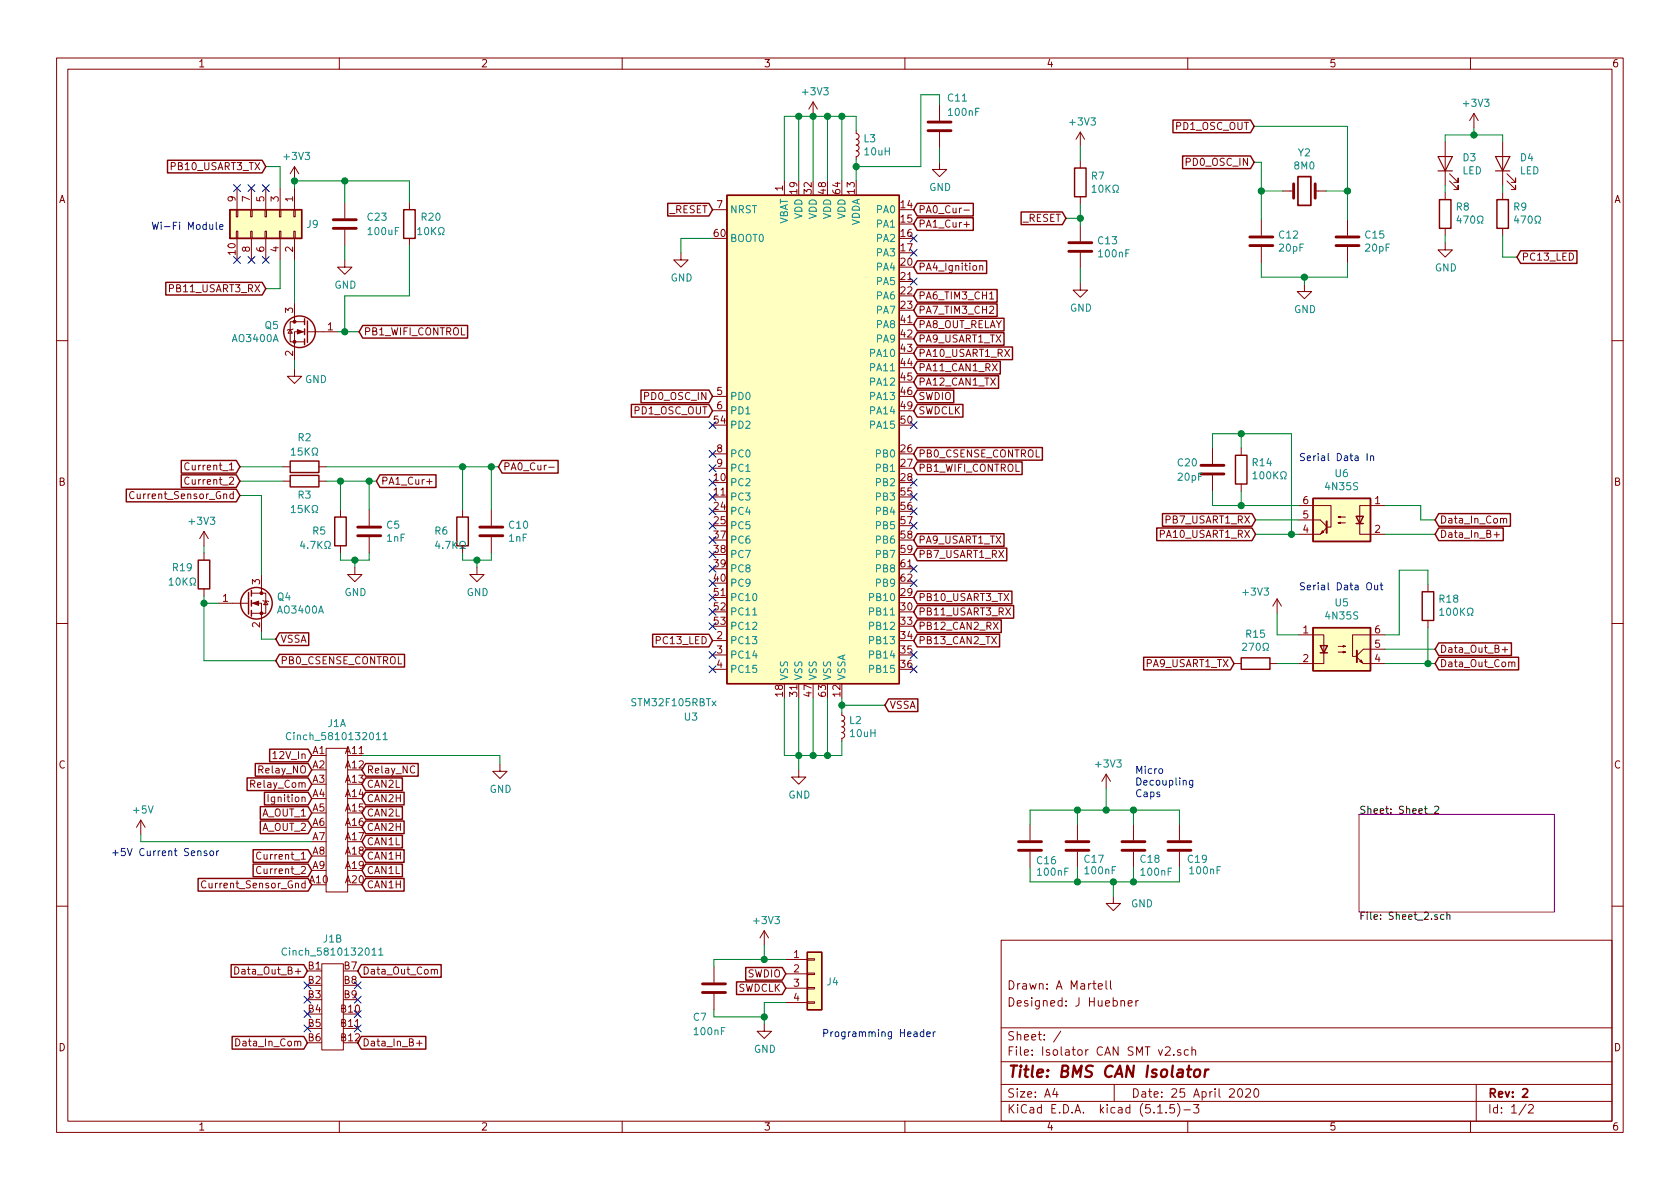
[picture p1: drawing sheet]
EESchema Schematic File Version 4
EELAYER 30 0
EELAYER END
$Descr A4 11693 8268
encoding utf-8
Sheet 1 2
Title "BMS CAN Isolator"
Date "25 April 2020"
Rev "2"
Comp ""
Comment1 "Designed: J Huebner"
Comment2 "Drawn: A Martell"
Comment3 ""
Comment4 ""
$EndDescr
$Comp
L Device:C C16
U 1 1
P 7170 5880
F 0 "C16" H 7210 5780 50  0000 L CNN
F 1 "100nF" H 7210 5700 50  0000 L CNN
F 2 "Capacitor_SMD:C_0603_1608Metric" H 7208 5730 50  0001 C CNN
F 3 "~" H 7170 5880 50  0001 C CNN
F 4 "C14663" H 7170 5880 50  0001 C CNN "JLPCB Component"
	1    7170 5880
	1    0    0    -1  
$EndComp
$Comp
L Device:C C17
U 1 1
P 7500 5880
F 0 "C17" H 7540 5790 50  0000 L CNN
F 1 "100nF" H 7540 5710 50  0000 L CNN
F 2 "Capacitor_SMD:C_0603_1608Metric" H 7538 5730 50  0001 C CNN
F 3 "~" H 7500 5880 50  0001 C CNN
F 4 "C14663" H 7500 5880 50  0001 C CNN "JLPCB Component"
	1    7500 5880
	1    0    0    -1  
$EndComp
$Comp
L Device:C C18
U 1 1
P 7890 5880
F 0 "C18" H 7930 5790 50  0000 L CNN
F 1 "100nF" H 7930 5700 50  0000 L CNN
F 2 "Capacitor_SMD:C_0603_1608Metric" H 7928 5730 50  0001 C CNN
F 3 "~" H 7890 5880 50  0001 C CNN
F 4 "C14663" H 7890 5880 50  0001 C CNN "JLPCB Component"
	1    7890 5880
	1    0    0    -1  
$EndComp
$Comp
L Device:C C19
U 1 1
P 8210 5880
F 0 "C19" H 8260 5790 50  0000 L CNN
F 1 "100nF" H 8270 5710 50  0000 L CNN
F 2 "Capacitor_SMD:C_0603_1608Metric" H 8248 5730 50  0001 C CNN
F 3 "~" H 8210 5880 50  0001 C CNN
F 4 "C14663" H 8210 5880 50  0001 C CNN "JLPCB Component"
	1    8210 5880
	1    0    0    -1  
$EndComp
$Comp
L Device:C C12
U 1 1
P 8780 1670
F 0 "C12" H 8895 1716 50  0000 L CNN
F 1 "20pF" H 8895 1625 50  0000 L CNN
F 2 "Capacitor_SMD:C_0603_1608Metric" H 8818 1520 50  0001 C CNN
F 3 "~" H 8780 1670 50  0001 C CNN
F 4 "C1648" H 8780 1670 50  0001 C CNN "JLPCB Component"
	1    8780 1670
	1    0    0    -1  
$EndComp
$Comp
L Device:C C15
U 1 1
P 9380 1670
F 0 "C15" H 9495 1716 50  0000 L CNN
F 1 "20pF" H 9495 1625 50  0000 L CNN
F 2 "Capacitor_SMD:C_0603_1608Metric" H 9418 1520 50  0001 C CNN
F 3 "~" H 9380 1670 50  0001 C CNN
F 4 "C1648" H 9380 1670 50  0001 C CNN "JLPCB Component"
	1    9380 1670
	1    0    0    -1  
$EndComp
$Comp
L Device:Crystal Y2
U 1 1
P 9080 1320
F 0 "Y2" H 9080 1588 50  0000 C CNN
F 1 "8M0" H 9080 1497 50  0000 C CNN
F 2 "Crystal:Crystal_SMD_5032-2Pin_5.0x3.2mm" H 9080 1320 50  0001 C CNN
F 3 "~" H 9080 1320 50  0001 C CNN
F 4 "C115962" H 9080 1320 50  0001 C CNN "JLPCB Component"
	1    9080 1320
	1    0    0    -1  
$EndComp
$Comp
L power:+3V3 #PWR0101
U 1 1
P 5660 800
F 0 "#PWR0101" H 5660 650 50  0001 C CNN
F 1 "+3V3" H 5675 973 50  0000 C CNN
F 2 "" H 5660 800 50  0001 C CNN
F 3 "" H 5660 800 50  0001 C CNN
	1    5660 800 
	1    0    0    -1  
$EndComp
$Comp
L power:GND #PWR0102
U 1 1
P 5560 5350
F 0 "#PWR0102" H 5560 5100 50  0001 C CNN
F 1 "GND" H 5565 5177 50  0000 C CNN
F 2 "" H 5560 5350 50  0001 C CNN
F 3 "" H 5560 5350 50  0001 C CNN
	1    5560 5350
	1    0    0    -1  
$EndComp
Wire Wire Line
	5560 4850 5560 5250
Wire Wire Line
	5660 4850 5660 5250
Wire Wire Line
	5760 4850 5760 5250
Wire Wire Line
	7170 6030 7170 6130
Wire Wire Line
	7170 6130 7500 6130
Wire Wire Line
	8210 6130 8210 6030
Wire Wire Line
	7890 6030 7890 6130
Connection ~ 7890 6130
Wire Wire Line
	7890 6130 8210 6130
Wire Wire Line
	7500 6030 7500 6130
Connection ~ 7500 6130
Wire Wire Line
	7500 6130 7750 6130
$Comp
L power:GND #PWR0103
U 1 1
P 7750 6230
F 0 "#PWR0103" H 7750 5980 50  0001 C CNN
F 1 "GND" H 7950 6180 50  0000 C CNN
F 2 "" H 7750 6230 50  0001 C CNN
F 3 "" H 7750 6230 50  0001 C CNN
	1    7750 6230
	1    0    0    -1  
$EndComp
Wire Wire Line
	7750 6230 7750 6130
Connection ~ 7750 6130
Wire Wire Line
	7750 6130 7890 6130
Wire Wire Line
	5860 1250 5860 800 
Wire Wire Line
	5760 1250 5760 800 
Wire Wire Line
	5760 800  5860 800 
Wire Wire Line
	5660 1250 5660 800 
Wire Wire Line
	5660 800  5760 800 
Connection ~ 5760 800 
Text GLabel 4960 2850 0    50   Input ~ 0
PD1_OSC_OUT
Text GLabel 4960 2750 0    50   Input ~ 0
PD0_OSC_IN
$Comp
L power:GND #PWR0106
U 1 1
P 9080 1970
F 0 "#PWR0106" H 9080 1720 50  0001 C CNN
F 1 "GND" H 9085 1797 50  0000 C CNN
F 2 "" H 9080 1970 50  0001 C CNN
F 3 "" H 9080 1970 50  0001 C CNN
	1    9080 1970
	1    0    0    -1  
$EndComp
Text GLabel 8730 1120 0    50   Input ~ 0
PD0_OSC_IN
Text GLabel 8730 870  0    50   Input ~ 0
PD1_OSC_OUT
Wire Wire Line
	8780 1520 8780 1320
Wire Wire Line
	8780 1120 8730 1120
Wire Wire Line
	8930 1320 8780 1320
Connection ~ 8780 1320
Wire Wire Line
	8780 1320 8780 1120
Wire Wire Line
	8730 870  9380 870 
Wire Wire Line
	9380 870  9380 1320
Wire Wire Line
	9380 1320 9230 1320
Connection ~ 9380 1320
Wire Wire Line
	9380 1320 9380 1520
Wire Wire Line
	8780 1820 8780 1920
Wire Wire Line
	8780 1920 9080 1920
Wire Wire Line
	9380 1920 9380 1820
Wire Wire Line
	9080 1970 9080 1920
Connection ~ 9080 1920
Wire Wire Line
	9080 1920 9380 1920
$Comp
L Device:C C13
U 1 1
P 7520 1710
F 0 "C13" H 7635 1756 50  0000 L CNN
F 1 "100nF" H 7635 1665 50  0000 L CNN
F 2 "Capacitor_SMD:C_0603_1608Metric" H 7558 1560 50  0001 C CNN
F 3 "~" H 7520 1710 50  0001 C CNN
F 4 "C14663" H 7520 1710 50  0001 C CNN "JLPCB Component"
	1    7520 1710
	1    0    0    -1  
$EndComp
Text GLabel 4960 1450 0    50   Input ~ 0
_RESET
$Comp
L Device:R R7
U 1 1
P 7520 1260
F 0 "R7" H 7590 1306 50  0000 L CNN
F 1 "10KΩ" H 7590 1215 50  0000 L CNN
F 2 "Resistor_SMD:R_0603_1608Metric" V 7450 1260 50  0001 C CNN
F 3 "~" H 7520 1260 50  0001 C CNN
F 4 "C25804" H 7520 1260 50  0001 C CNN "JLPCB Component"
	1    7520 1260
	1    0    0    -1  
$EndComp
$Comp
L power:+3V3 #PWR0107
U 1 1
P 7520 1010
F 0 "#PWR0107" H 7520 860 50  0001 C CNN
F 1 "+3V3" H 7535 1183 50  0000 C CNN
F 2 "" H 7520 1010 50  0001 C CNN
F 3 "" H 7520 1010 50  0001 C CNN
	1    7520 1010
	1    0    0    -1  
$EndComp
$Comp
L power:GND #PWR0108
U 1 1
P 7520 1960
F 0 "#PWR0108" H 7520 1710 50  0001 C CNN
F 1 "GND" H 7525 1787 50  0000 C CNN
F 2 "" H 7520 1960 50  0001 C CNN
F 3 "" H 7520 1960 50  0001 C CNN
	1    7520 1960
	1    0    0    -1  
$EndComp
Wire Wire Line
	7520 1010 7520 1110
Wire Wire Line
	7520 1410 7520 1510
Wire Wire Line
	7520 1860 7520 1960
Text GLabel 7420 1510 0    50   Input ~ 0
_RESET
Wire Wire Line
	7420 1510 7520 1510
Connection ~ 7520 1510
Wire Wire Line
	7520 1510 7520 1560
$Comp
L Connector_Generic:Conn_01x04 J4
U 1 1
P 5670 6770
F 0 "J4" H 5750 6716 50  0000 L CNN
F 1 "Conn_01x04" H 5750 6671 50  0001 L CNN
F 2 "Connector_PinHeader_2.54mm:PinHeader_1x04_P2.54mm_Vertical" H 5670 6770 50  0001 C CNN
F 3 "~" H 5670 6770 50  0001 C CNN
	1    5670 6770
	1    0    0    -1  
$EndComp
$Comp
L power:+3V3 #PWR0111
U 1 1
P 5320 6570
F 0 "#PWR0111" H 5320 6420 50  0001 C CNN
F 1 "+3V3" H 5335 6743 50  0000 C CNN
F 2 "" H 5320 6570 50  0001 C CNN
F 3 "" H 5320 6570 50  0001 C CNN
	1    5320 6570
	1    0    0    -1  
$EndComp
$Comp
L power:GND #PWR0112
U 1 1
P 5320 7120
F 0 "#PWR0112" H 5320 6870 50  0001 C CNN
F 1 "GND" H 5325 6947 50  0000 C CNN
F 2 "" H 5320 7120 50  0001 C CNN
F 3 "" H 5320 7120 50  0001 C CNN
	1    5320 7120
	1    0    0    -1  
$EndComp
Wire Wire Line
	5470 6670 5320 6670
Wire Wire Line
	5320 6670 5320 6570
Wire Wire Line
	5470 6970 5320 6970
Wire Wire Line
	5320 6970 5320 7070
Text GLabel 5470 6770 0    50   Input ~ 0
SWDIO
Text GLabel 6360 2850 2    50   Input ~ 0
SWDCLK
Text GLabel 6360 2750 2    50   Input ~ 0
SWDIO
Text GLabel 5470 6870 0    50   Input ~ 0
SWDCLK
$Comp
L Device:LED D3
U 1 1
P 10060 1130
F 0 "D3" V 10099 1013 50  0000 R CNN
F 1 "LED" V 10008 1013 50  0000 R CNN
F 2 "LED_SMD:LED_0805_2012Metric" H 10060 1130 50  0001 C CNN
F 3 "~" H 10060 1130 50  0001 C CNN
F 4 "C84256" H 10060 1130 50  0001 C CNN "JLPCB Component"
	1    10060 1130
	0    -1   -1   0   
$EndComp
$Comp
L Device:LED D4
U 1 1
P 10460 1130
F 0 "D4" V 10499 1013 50  0000 R CNN
F 1 "LED" V 10408 1013 50  0000 R CNN
F 2 "LED_SMD:LED_0805_2012Metric" H 10460 1130 50  0001 C CNN
F 3 "~" H 10460 1130 50  0001 C CNN
F 4 "C84256" H 10460 1130 50  0001 C CNN "JLPCB Component"
	1    10460 1130
	0    -1   -1   0   
$EndComp
$Comp
L power:GND #PWR0113
U 1 1
P 10060 1680
F 0 "#PWR0113" H 10060 1430 50  0001 C CNN
F 1 "GND" H 10065 1507 50  0000 C CNN
F 2 "" H 10060 1680 50  0001 C CNN
F 3 "" H 10060 1680 50  0001 C CNN
	1    10060 1680
	1    0    0    -1  
$EndComp
$Comp
L power:+3V3 #PWR0114
U 1 1
P 10260 880
F 0 "#PWR0114" H 10260 730 50  0001 C CNN
F 1 "+3V3" H 10275 1053 50  0000 C CNN
F 2 "" H 10260 880 50  0001 C CNN
F 3 "" H 10260 880 50  0001 C CNN
	1    10260 880 
	1    0    0    -1  
$EndComp
Wire Wire Line
	10060 980  10060 930 
Wire Wire Line
	10060 930  10260 930 
Wire Wire Line
	10260 930  10260 880 
Wire Wire Line
	10460 980  10460 930 
Wire Wire Line
	10460 930  10260 930 
Connection ~ 10260 930 
Text GLabel 4960 4450 0    50   Input ~ 0
PC13_LED
Text GLabel 10560 1780 2    50   Input ~ 0
PC13_LED
$Comp
L Device:R R8
U 1 1
P 10060 1480
F 0 "R8" H 9990 1434 50  0000 R CNN
F 1 "470Ω" H 9990 1525 50  0000 R CNN
F 2 "Resistor_SMD:R_0603_1608Metric" V 9990 1480 50  0001 C CNN
F 3 "~" H 10060 1480 50  0001 C CNN
F 4 "C23179" H 10060 1480 50  0001 C CNN "JLPCB Component"
	1    10060 1480
	-1   0    0    1   
$EndComp
Wire Wire Line
	10060 1280 10060 1330
Wire Wire Line
	10060 1630 10060 1680
$Comp
L Device:R R9
U 1 1
P 10460 1480
F 0 "R9" H 10390 1434 50  0000 R CNN
F 1 "470Ω" H 10390 1525 50  0000 R CNN
F 2 "Resistor_SMD:R_0603_1608Metric" V 10390 1480 50  0001 C CNN
F 3 "~" H 10460 1480 50  0001 C CNN
F 4 "C23179" H 10460 1480 50  0001 C CNN "JLPCB Component"
	1    10460 1480
	-1   0    0    1   
$EndComp
Wire Wire Line
	10460 1630 10460 1780
Wire Wire Line
	10460 1780 10560 1780
Wire Wire Line
	10460 1330 10460 1280
Text GLabel 6360 1850 2    50   Input ~ 0
PA4_Ignition
Text GLabel 6360 1450 2    50   Input ~ 0
PA0_Cur-
Text GLabel 6360 1550 2    50   Input ~ 0
PA1_Cur+
Text GLabel 6360 2050 2    50   Input ~ 0
PA6_TIM3_CH1
Text GLabel 6360 2150 2    50   Input ~ 0
PA7_TIM3_CH2
Text GLabel 6360 4150 2    50   Input ~ 0
PB10_USART3_TX
Text GLabel 6360 4250 2    50   Input ~ 0
PB11_USART3_RX
Text GLabel 6360 3850 2    50   Input ~ 0
PB7_USART1_RX
Text GLabel 6360 2350 2    50   Input ~ 0
PA9_USART1_TX
Text GLabel 6360 3750 2    50   Input ~ 0
PA9_USART1_TX
Text GLabel 6360 2450 2    50   Input ~ 0
PA10_USART1_RX
Text GLabel 6360 2550 2    50   Input ~ 0
PA11_CAN1_RX
Text GLabel 6360 2650 2    50   Input ~ 0
PA12_CAN1_TX
$Comp
L Isolator:4N25 U5
U 1 1
P 9340 4510
F 0 "U5" H 9340 4835 50  0000 C CNN
F 1 "4N35S" H 9340 4744 50  0000 C CNN
F 2 "Package_DIP:SMDIP-6_W7.62mm" H 9140 4310 50  0001 L CIN
F 3 "https://www.vishay.com/docs/83725/4n25.pdf" H 9340 4510 50  0001 L CNN
F 4 "C143074" H 9340 4510 50  0001 C CNN "JLPCB Component"
F 5 "e" H 9340 4510 50  0001 C CNN "JLPCB Extended"
	1    9340 4510
	1    0    0    -1  
$EndComp
$Comp
L Isolator:4N25 U6
U 1 1
P 9340 3610
F 0 "U6" H 9340 3935 50  0000 C CNN
F 1 "4N35S" H 9340 3844 50  0000 C CNN
F 2 "Package_DIP:SMDIP-6_W7.62mm" H 9140 3410 50  0001 L CIN
F 3 "https://www.vishay.com/docs/83725/4n25.pdf" H 9340 3610 50  0001 L CNN
F 4 "C143074" H 9340 3610 50  0001 C CNN "JLPCB Component"
F 5 "e" H 9340 3610 50  0001 C CNN "JLPCB Extended"
	1    9340 3610
	-1   0    0    -1  
$EndComp
Text Notes 9040 4110 0    50   ~ 0
Serial Data Out
Text Notes 9040 3210 0    50   ~ 0
Serial Data In
Wire Wire Line
	9990 3710 9640 3710
Wire Wire Line
	9990 3610 9890 3610
Wire Wire Line
	9890 3610 9890 3510
Wire Wire Line
	9890 3510 9640 3510
Wire Wire Line
	9990 4610 9940 4610
Wire Wire Line
	9990 4510 9640 4510
$Comp
L Device:R R18
U 1 1
P 9940 4210
F 0 "R18" H 9870 4164 50  0000 R CNN
F 1 "100KΩ" H 9870 4255 50  0000 R CNN
F 2 "Resistor_SMD:R_0603_1608Metric" V 9870 4210 50  0001 C CNN
F 3 "~" H 9940 4210 50  0001 C CNN
F 4 "C25803" H 9940 4210 50  0001 C CNN "JLPCB Component"
	1    9940 4210
	-1   0    0    1   
$EndComp
Wire Wire Line
	9940 4360 9940 4610
Connection ~ 9940 4610
Wire Wire Line
	9940 4610 9640 4610
Wire Wire Line
	9640 4410 9740 4410
Wire Wire Line
	9740 4410 9740 3960
Wire Wire Line
	9740 3960 9940 3960
Wire Wire Line
	9940 3960 9940 4060
$Comp
L Device:R R15
U 1 1
P 8740 4610
F 0 "R15" V 8533 4610 50  0000 C CNN
F 1 "270Ω" V 8624 4610 50  0000 C CNN
F 2 "Resistor_SMD:R_0603_1608Metric" V 8670 4610 50  0001 C CNN
F 3 "~" H 8740 4610 50  0001 C CNN
F 4 "C22966" H 8740 4610 50  0001 C CNN "JLPCB Component"
	1    8740 4610
	0    1    1    0   
$EndComp
$Comp
L power:+3V3 #PWR0126
U 1 1
P 8890 4260
F 0 "#PWR0126" H 8890 4110 50  0001 C CNN
F 1 "+3V3" H 8740 4410 50  0000 C CNN
F 2 "" H 8890 4260 50  0001 C CNN
F 3 "" H 8890 4260 50  0001 C CNN
	1    8890 4260
	1    0    0    -1  
$EndComp
Wire Wire Line
	9040 4410 8890 4410
Wire Wire Line
	8890 4410 8890 4260
Wire Wire Line
	9040 4610 8890 4610
Text GLabel 8590 4610 0    50   Input ~ 0
PA9_USART1_TX
$Comp
L Device:R R14
U 1 1
P 8640 3260
F 0 "R14" H 8570 3214 50  0000 R CNN
F 1 "100KΩ" H 8570 3305 50  0000 R CNN
F 2 "Resistor_SMD:R_0603_1608Metric" V 8570 3260 50  0001 C CNN
F 3 "~" H 8640 3260 50  0001 C CNN
F 4 "C25803" H 8640 3260 50  0001 C CNN "JLPCB Component"
	1    8640 3260
	-1   0    0    1   
$EndComp
$Comp
L Device:C C20
U 1 1
P 8440 3260
F 0 "C20" H 8190 3310 50  0000 L CNN
F 1 "20pF" H 8190 3210 50  0000 L CNN
F 2 "Capacitor_SMD:C_0603_1608Metric" H 8478 3110 50  0001 C CNN
F 3 "~" H 8440 3260 50  0001 C CNN
F 4 "C1648" H 8440 3260 50  0001 C CNN "JLPCB Component"
	1    8440 3260
	1    0    0    -1  
$EndComp
Text GLabel 8740 3710 0    50   Input ~ 0
PA10_USART1_RX
Text GLabel 8740 3610 0    50   Input ~ 0
PB7_USART1_RX
Wire Wire Line
	9040 3510 8640 3510
Wire Wire Line
	8440 3510 8440 3410
Wire Wire Line
	8640 3410 8640 3510
Connection ~ 8640 3510
Wire Wire Line
	8640 3510 8440 3510
Wire Wire Line
	9040 3610 8740 3610
Wire Wire Line
	9040 3710 8990 3710
Wire Wire Line
	8990 3710 8990 3010
Wire Wire Line
	8990 3010 8640 3010
Wire Wire Line
	8640 3010 8640 3110
Connection ~ 8990 3710
Wire Wire Line
	8990 3710 8740 3710
Wire Wire Line
	8640 3010 8440 3010
Wire Wire Line
	8440 3010 8440 3110
Connection ~ 8640 3010
Text GLabel 6360 2250 2    50   Input ~ 0
PA8_OUT_RELAY
Wire Wire Line
	5560 5250 5660 5250
Connection ~ 5660 5250
Wire Wire Line
	5660 5250 5760 5250
Wire Wire Line
	1670 3440 1820 3440
$Comp
L Device:R R2
U 1 1
P 2120 3240
F 0 "R2" V 2320 3240 50  0000 C CNN
F 1 "15KΩ" V 2220 3240 50  0000 C CNN
F 2 "Resistor_SMD:R_0603_1608Metric" V 2050 3240 50  0001 C CNN
F 3 "~" H 2120 3240 50  0001 C CNN
F 4 "C22809" H 2120 3240 50  0001 C CNN "JLPCB Component"
	1    2120 3240
	0    -1   -1   0   
$EndComp
$Comp
L Device:R R6
U 1 1
P 3220 3690
F 0 "R6" H 3420 3690 50  0000 R CNN
F 1 "4.7KΩ" H 3420 3790 50  0000 R CNN
F 2 "Resistor_SMD:R_0603_1608Metric" V 3150 3690 50  0001 C CNN
F 3 "~" H 3220 3690 50  0001 C CNN
F 4 "C23162" H 3220 3690 50  0001 C CNN "JLPCB Component"
	1    3220 3690
	-1   0    0    1   
$EndComp
$Comp
L Device:C C10
U 1 1
P 3420 3690
F 0 "C10" H 3535 3736 50  0000 L CNN
F 1 "1nF" H 3535 3645 50  0000 L CNN
F 2 "Capacitor_SMD:C_0603_1608Metric" H 3458 3540 50  0001 C CNN
F 3 "~" H 3420 3690 50  0001 C CNN
F 4 "C1588" H 3420 3690 50  0001 C CNN "JLPCB Component"
	1    3420 3690
	1    0    0    -1  
$EndComp
$Comp
L Device:R R3
U 1 1
P 2120 3340
F 0 "R3" V 2020 3340 50  0000 C CNN
F 1 "15KΩ" V 1920 3340 50  0000 C CNN
F 2 "Resistor_SMD:R_0603_1608Metric" V 2050 3340 50  0001 C CNN
F 3 "~" H 2120 3340 50  0001 C CNN
F 4 "C22809" H 2120 3340 50  0001 C CNN "JLPCB Component"
	1    2120 3340
	0    -1   -1   0   
$EndComp
$Comp
L Device:R R5
U 1 1
P 2370 3690
F 0 "R5" H 2570 3690 50  0000 R CNN
F 1 "4.7KΩ" H 2660 3790 50  0000 R CNN
F 2 "Resistor_SMD:R_0603_1608Metric" V 2300 3690 50  0001 C CNN
F 3 "~" H 2370 3690 50  0001 C CNN
F 4 "C23162" H 2370 3690 50  0001 C CNN "JLPCB Component"
	1    2370 3690
	-1   0    0    1   
$EndComp
$Comp
L Device:C C5
U 1 1
P 2570 3690
F 0 "C5" H 2685 3736 50  0000 L CNN
F 1 "1nF" H 2685 3645 50  0000 L CNN
F 2 "Capacitor_SMD:C_0603_1608Metric" H 2608 3540 50  0001 C CNN
F 3 "~" H 2570 3690 50  0001 C CNN
F 4 "C1588" H 2570 3690 50  0001 C CNN "JLPCB Component"
	1    2570 3690
	1    0    0    -1  
$EndComp
$Comp
L power:GND #PWR03
U 1 1
P 2470 3940
F 0 "#PWR03" H 2470 3690 50  0001 C CNN
F 1 "GND" H 2475 3767 50  0000 C CNN
F 2 "" H 2470 3940 50  0001 C CNN
F 3 "" H 2470 3940 50  0001 C CNN
	1    2470 3940
	1    0    0    -1  
$EndComp
Wire Wire Line
	2370 3840 2370 3890
Wire Wire Line
	2370 3890 2470 3890
Wire Wire Line
	2570 3890 2570 3840
Wire Wire Line
	2470 3940 2470 3890
Connection ~ 2470 3890
Wire Wire Line
	2470 3890 2570 3890
Wire Wire Line
	2270 3340 2370 3340
Wire Wire Line
	2370 3340 2370 3540
Wire Wire Line
	2570 3540 2570 3340
Wire Wire Line
	2570 3340 2370 3340
Connection ~ 2370 3340
Text GLabel 2620 3340 2    50   Input ~ 0
PA1_Cur+
Text GLabel 3470 3240 2    50   Input ~ 0
PA0_Cur-
Wire Wire Line
	2620 3340 2570 3340
Connection ~ 2570 3340
Wire Wire Line
	1670 3240 1970 3240
Wire Wire Line
	2270 3240 3220 3240
Wire Wire Line
	3220 3540 3220 3240
Connection ~ 3220 3240
Wire Wire Line
	3420 3540 3420 3240
Wire Wire Line
	3220 3240 3420 3240
Connection ~ 3420 3240
Wire Wire Line
	3420 3240 3470 3240
$Comp
L power:GND #PWR04
U 1 1
P 3320 3940
F 0 "#PWR04" H 3320 3690 50  0001 C CNN
F 1 "GND" H 3325 3767 50  0000 C CNN
F 2 "" H 3320 3940 50  0001 C CNN
F 3 "" H 3320 3940 50  0001 C CNN
	1    3320 3940
	1    0    0    -1  
$EndComp
Wire Wire Line
	3220 3840 3220 3890
Wire Wire Line
	3220 3890 3320 3890
Wire Wire Line
	3420 3890 3420 3840
Wire Wire Line
	3320 3940 3320 3890
Connection ~ 3320 3890
Wire Wire Line
	3320 3890 3420 3890
Wire Wire Line
	1670 3340 1970 3340
$Comp
L Device:C C7
U 1 1
P 4970 6870
F 0 "C7" H 4820 6670 50  0000 L CNN
F 1 "100nF" H 4820 6570 50  0000 L CNN
F 2 "Capacitor_SMD:C_0603_1608Metric" H 5008 6720 50  0001 C CNN
F 3 "~" H 4970 6870 50  0001 C CNN
F 4 "C14663" H 4970 6870 50  0001 C CNN "JLPCB Component"
	1    4970 6870
	1    0    0    -1  
$EndComp
Wire Wire Line
	4970 6720 4970 6670
Wire Wire Line
	4970 6670 5320 6670
Connection ~ 5320 6670
Wire Wire Line
	4970 7020 4970 7070
Wire Wire Line
	4970 7070 5320 7070
Connection ~ 5320 7070
Wire Wire Line
	5320 7070 5320 7120
Text Notes 5720 7220 0    50   ~ 0
Programming Header
$Comp
L Connector_Generic:Conn_02x05_Odd_Even J9
U 1 1
P 1850 1500
F 0 "J9" V 1900 1780 50  0000 L CNN
F 1 "Conn_02x05_Odd_Even" V 1945 1780 50  0001 L CNN
F 2 "Connector_PinHeader_2.54mm:PinHeader_2x05_P2.54mm_Horizontal" H 1850 1500 50  0001 C CNN
F 3 "~" H 1850 1500 50  0001 C CNN
	1    1850 1500
	0    1    1    0   
$EndComp
$Comp
L power:+3V3 #PWR07
U 1 1
P 2050 1250
F 0 "#PWR07" H 2050 1100 50  0001 C CNN
F 1 "+3V3" H 2065 1423 50  0000 C CNN
F 2 "" H 2050 1250 50  0001 C CNN
F 3 "" H 2050 1250 50  0001 C CNN
	1    2050 1250
	1    0    0    -1  
$EndComp
$Comp
L power:GND #PWR08
U 1 1
P 2050 2560
F 0 "#PWR08" H 2050 2310 50  0001 C CNN
F 1 "GND" H 2200 2490 50  0000 C CNN
F 2 "" H 2050 2560 50  0001 C CNN
F 3 "" H 2050 2560 50  0001 C CNN
	1    2050 2560
	1    0    0    -1  
$EndComp
Wire Wire Line
	2050 1300 2050 1250
Text GLabel 1850 1150 0    50   Input ~ 0
PB10_USART3_TX
Text GLabel 1850 2000 0    50   Input ~ 0
PB11_USART3_RX
Wire Wire Line
	1850 1150 1950 1150
Wire Wire Line
	1950 1150 1950 1300
Wire Wire Line
	1950 1800 1950 2000
Wire Wire Line
	1950 2000 1850 2000
$Comp
L Device:C C23
U 1 1
P 2400 1550
F 0 "C23" H 2550 1600 50  0000 L CNN
F 1 "100uF" H 2550 1500 50  0000 L CNN
F 2 "Capacitor_SMD:CP_Elec_6.3x7.7" H 2438 1400 50  0001 C CNN
F 3 "~" H 2400 1550 50  0001 C CNN
F 4 "C176675" H 2400 1550 50  0001 C CNN "JLPCB Component"
F 5 "e" H 2400 1550 50  0001 C CNN "JLPCB Extended"
F 6 "C176675" H 2400 1550 50  0001 C CNN "LCSC"
	1    2400 1550
	1    0    0    -1  
$EndComp
Wire Wire Line
	2050 1250 2400 1250
Wire Wire Line
	2400 1250 2400 1400
NoConn ~ 1850 1300
NoConn ~ 1750 1300
NoConn ~ 1650 1300
NoConn ~ 1650 1800
NoConn ~ 1750 1800
NoConn ~ 1850 1800
Connection ~ 5660 800 
$Comp
L Device:L_Small L3
U 1 1
P 5960 1000
F 0 "L3" H 6008 1046 50  0000 L CNN
F 1 "10uH" H 6008 955 50  0000 L CNN
F 2 "Inductor_SMD:L_0805_2012Metric" H 5960 1000 50  0001 C CNN
F 3 "~" H 5960 1000 50  0001 C CNN
F 4 "C1046" H 5960 1000 50  0001 C CNN "JLPCB Component"
F 5 "e" H 5960 1000 50  0001 C CNN "JLPCB Extended"
	1    5960 1000
	1    0    0    -1  
$EndComp
Wire Wire Line
	5960 1100 5960 1150
Wire Wire Line
	5960 900  5960 800 
Wire Wire Line
	5960 800  5860 800 
Connection ~ 5860 800 
$Comp
L power:GND #PWR012
U 1 1
P 6540 1120
F 0 "#PWR012" H 6540 870 50  0001 C CNN
F 1 "GND" H 6545 947 50  0000 C CNN
F 2 "" H 6540 1120 50  0001 C CNN
F 3 "" H 6540 1120 50  0001 C CNN
	1    6540 1120
	1    0    0    -1  
$EndComp
Wire Wire Line
	6540 1020 6540 1120
Wire Wire Line
	6410 1150 5960 1150
Connection ~ 5960 1150
Wire Wire Line
	5960 1150 5960 1250
$Comp
L Device:L_Small L2
U 1 1
P 5860 5050
F 0 "L2" H 5908 5096 50  0000 L CNN
F 1 "10uH" H 5908 5005 50  0000 L CNN
F 2 "Inductor_SMD:L_0805_2012Metric" H 5860 5050 50  0001 C CNN
F 3 "~" H 5860 5050 50  0001 C CNN
F 4 "C1046" H 5860 5050 50  0001 C CNN "JLPCB Component"
F 5 "e" H 5860 5050 50  0001 C CNN "JLPCB Extended"
	1    5860 5050
	1    0    0    -1  
$EndComp
Wire Wire Line
	5860 4950 5860 4900
Wire Wire Line
	5860 5150 5860 5250
Wire Wire Line
	5860 5250 5760 5250
Connection ~ 5760 5250
Wire Wire Line
	5560 5350 5560 5250
Connection ~ 5560 5250
Text GLabel 6160 4900 2    50   Input ~ 0
VSSA
Wire Wire Line
	5860 4900 6160 4900
Connection ~ 5860 4900
Wire Wire Line
	5860 4900 5860 4850
Text GLabel 1920 4440 2    50   Input ~ 0
VSSA
Text Notes 1050 1600 0    50   ~ 0
Wi-Fi Module
$Comp
L Transistor_FET:2N7002 Q4
U 1 1
P 1720 4190
F 0 "Q4" H 1925 4236 50  0000 L CNN
F 1 "AO3400A" H 1925 4145 50  0000 L CNN
F 2 "Package_TO_SOT_SMD:SOT-23" H 1920 4115 50  0001 L CIN
F 3 "" H 1720 4190 50  0001 L CNN
F 4 "C20917" H 1720 4190 50  0001 C CNN "JLPCB Component"
	1    1720 4190
	1    0    0    -1  
$EndComp
Text GLabel 6360 3150 2    50   Input ~ 0
PB0_CSENSE_CONTROL
Text GLabel 6360 3250 2    50   Input ~ 0
PB1_WIFI_CONTROL
Text GLabel 1920 4590 2    50   Input ~ 0
PB0_CSENSE_CONTROL
$Comp
L Device:R R19
U 1 1
P 1420 3990
F 0 "R19" H 1570 4040 50  0000 C CNN
F 1 "10KΩ" H 1570 3940 50  0000 C CNN
F 2 "Resistor_SMD:R_0603_1608Metric" V 1350 3990 50  0001 C CNN
F 3 "~" H 1420 3990 50  0001 C CNN
F 4 "C25804" H 1420 3990 50  0001 C CNN "JLPCB Component"
	1    1420 3990
	-1   0    0    -1  
$EndComp
$Comp
L power:+3V3 #PWR0105
U 1 1
P 1420 3790
F 0 "#PWR0105" H 1420 3640 50  0001 C CNN
F 1 "+3V3" H 1435 3963 50  0000 C CNN
F 2 "" H 1420 3790 50  0001 C CNN
F 3 "" H 1420 3790 50  0001 C CNN
	1    1420 3790
	-1   0    0    -1  
$EndComp
Wire Wire Line
	1520 4190 1420 4190
Wire Wire Line
	1420 4140 1420 4190
Wire Wire Line
	1420 3840 1420 3790
$Comp
L Transistor_FET:2N7002 Q5
U 1 1
P 2150 2300
F 0 "Q5" H 2355 2346 50  0000 L CNN
F 1 "AO3400A" H 2355 2255 50  0000 L CNN
F 2 "Package_TO_SOT_SMD:SOT-23" H 2350 2225 50  0001 L CIN
F 3 "" H 2150 2300 50  0001 L CNN
F 4 "C20917" H 2150 2300 50  0001 C CNN "JLPCB Component"
	1    2150 2300
	-1   0    0    -1  
$EndComp
$Comp
L Device:R R20
U 1 1
P 2850 1550
F 0 "R20" H 3000 1600 50  0000 C CNN
F 1 "10KΩ" H 3000 1500 50  0000 C CNN
F 2 "Resistor_SMD:R_0603_1608Metric" V 2780 1550 50  0001 C CNN
F 3 "~" H 2850 1550 50  0001 C CNN
F 4 "C25804" H 2850 1550 50  0001 C CNN "JLPCB Component"
	1    2850 1550
	1    0    0    -1  
$EndComp
Wire Wire Line
	2050 2500 2050 2560
Wire Wire Line
	2400 2050 2400 2300
Wire Wire Line
	2400 2300 2350 2300
Wire Wire Line
	2400 2300 2500 2300
Connection ~ 2400 2300
Text GLabel 2500 2300 2    50   Input ~ 0
PB1_WIFI_CONTROL
Wire Wire Line
	1820 4390 1820 4440
Wire Wire Line
	1820 4440 1920 4440
Wire Wire Line
	1820 3440 1820 3990
Wire Wire Line
	1420 4190 1420 4590
Wire Wire Line
	1420 4590 1920 4590
Connection ~ 1420 4190
Connection ~ 2050 1250
Wire Wire Line
	2400 1700 2400 1800
Wire Wire Line
	2850 1400 2850 1250
Wire Wire Line
	2850 1250 2400 1250
Connection ~ 2400 1250
Wire Wire Line
	2400 2050 2850 2050
Wire Wire Line
	2850 2050 2850 1700
Wire Wire Line
	2050 1800 2050 2100
$Comp
L power:GND #PWR0109
U 1 1
P 2400 1800
F 0 "#PWR0109" H 2400 1550 50  0001 C CNN
F 1 "GND" H 2405 1627 50  0000 C CNN
F 2 "" H 2400 1800 50  0001 C CNN
F 3 "" H 2400 1800 50  0001 C CNN
	1    2400 1800
	1    0    0    -1  
$EndComp
$Comp
L MCU_ST_STM32F1:STM32F105RBTx U3
U 1 1
P 5660 3050
F 0 "U3" H 4810 1120 50  0000 C CNN
F 1 "STM32F105RBTx" H 4690 1220 50  0000 C CNN
F 2 "Package_QFP:LQFP-64_10x10mm_P0.5mm" H 5060 1350 50  0001 R CNN
F 3 "http://www.st.com/st-web-ui/static/active/en/resource/technical/document/datasheet/CD00220364.pdf" H 5660 3050 50  0001 C CNN
F 4 "C8349" H 5660 3050 50  0001 C CNN "JLPCB Component"
F 5 "e" H 5660 3050 50  0001 C CNN "JLPCB Extended"
	1    5660 3050
	1    0    0    -1  
$EndComp
$Comp
L Device:C C11
U 1 1
P 6540 870
F 0 "C11" H 6590 1070 50  0000 L CNN
F 1 "100nF" H 6590 970 50  0000 L CNN
F 2 "Capacitor_SMD:C_0603_1608Metric" H 6578 720 50  0001 C CNN
F 3 "~" H 6540 870 50  0001 C CNN
F 4 "C14663" H 6540 870 50  0001 C CNN "JLPCB Component"
	1    6540 870 
	1    0    0    -1  
$EndComp
Wire Wire Line
	6410 1150 6410 650 
Wire Wire Line
	6410 650  6540 650 
Wire Wire Line
	6540 650  6540 720 
Wire Wire Line
	5560 1250 5560 800 
Wire Wire Line
	5560 800  5660 800 
Text GLabel 6360 4350 2    50   Input ~ 0
PB12_CAN2_RX
Text GLabel 6360 4450 2    50   Input ~ 0
PB13_CAN2_TX
Text Notes 7900 5550 0    50   ~ 0
Micro\nDecoupling\nCaps
Connection ~ 7700 5630
Wire Wire Line
	7700 5480 7700 5630
$Comp
L power:+3V3 #PWR0104
U 1 1
P 7700 5480
F 0 "#PWR0104" H 7700 5330 50  0001 C CNN
F 1 "+3V3" H 7715 5653 50  0000 C CNN
F 2 "" H 7700 5480 50  0001 C CNN
F 3 "" H 7700 5480 50  0001 C CNN
	1    7700 5480
	1    0    0    -1  
$EndComp
Wire Wire Line
	7700 5630 7890 5630
Wire Wire Line
	7170 5630 7500 5630
Wire Wire Line
	7170 5630 7170 5730
Wire Wire Line
	7500 5730 7500 5630
Connection ~ 7500 5630
Wire Wire Line
	7500 5630 7700 5630
Wire Wire Line
	7890 5730 7890 5630
Connection ~ 7890 5630
Wire Wire Line
	7890 5630 8210 5630
Wire Wire Line
	8210 5730 8210 5630
NoConn ~ 4960 2950
NoConn ~ 4960 3150
NoConn ~ 4960 3250
NoConn ~ 4960 3350
NoConn ~ 4960 3450
NoConn ~ 4960 3550
NoConn ~ 4960 3650
NoConn ~ 4960 3750
NoConn ~ 4960 3850
NoConn ~ 4960 3950
NoConn ~ 4960 4050
NoConn ~ 4960 4150
NoConn ~ 4960 4250
NoConn ~ 4960 4350
NoConn ~ 4960 4550
NoConn ~ 4960 4650
NoConn ~ 6360 4650
NoConn ~ 6360 4550
NoConn ~ 6360 4050
NoConn ~ 6360 3950
NoConn ~ 6360 3650
NoConn ~ 6360 3550
NoConn ~ 6360 3450
NoConn ~ 6360 3350
NoConn ~ 6360 2950
NoConn ~ 6360 1650
NoConn ~ 6360 1750
NoConn ~ 6360 1950
Wire Wire Line
	5460 4850 5460 5250
Wire Wire Line
	5460 5250 5560 5250
$Comp
L power:GND #PWR0110
U 1 1
P 4740 1750
F 0 "#PWR0110" H 4740 1500 50  0001 C CNN
F 1 "GND" H 4745 1577 50  0000 C CNN
F 2 "" H 4740 1750 50  0001 C CNN
F 3 "" H 4740 1750 50  0001 C CNN
	1    4740 1750
	1    0    0    -1  
$EndComp
Wire Wire Line
	4960 1650 4740 1650
Wire Wire Line
	4740 1650 4740 1750
Wire Wire Line
	5460 1250 5460 800 
Wire Wire Line
	5460 800  5560 800 
Connection ~ 5560 800 
Text GLabel 1670 3240 0    50   Input ~ 0
Current_1
Text GLabel 1670 3340 0    50   Input ~ 0
Current_2
Text GLabel 1670 3440 0    50   Input ~ 0
Current_Sensor_Gnd
Text GLabel 9990 3610 2    50   Input ~ 0
Data_In_Com
Text GLabel 9990 3710 2    50   Input ~ 0
Data_In_B+
Text GLabel 9990 4510 2    50   Input ~ 0
Data_Out_B+
Text GLabel 9990 4610 2    50   Input ~ 0
Data_Out_Com
$Sheet
S 9460 5660 1360 680 
U 5EDFAF50
F0 "Sheet_2" 50
F1 "Sheet_2.sch" 50
$EndSheet
Text GLabel 2520 5950 2    50   Input ~ 0
CAN1H
Text GLabel 2520 6150 2    50   Input ~ 0
CAN1H
Text GLabel 2520 5850 2    50   Input ~ 0
CAN1L
Text GLabel 2520 6050 2    50   Input ~ 0
CAN1L
$Comp
L power:+5V #PWR0115
U 1 1
P 980 5800
AR Path="/5EE4F5BA" Ref="#PWR0115"  Part="1" 
AR Path="/5EDFAF50/5EE4F5BA" Ref="#PWR?"  Part="1" 
F 0 "#PWR0115" H 980 5650 50  0001 C CNN
F 1 "+5V" H 995 5973 50  0000 C CNN
F 2 "" H 980 5800 50  0001 C CNN
F 3 "" H 980 5800 50  0001 C CNN
	1    980  5800
	1    0    0    -1  
$EndComp
Text Notes 770  5960 0    50   ~ 0
+5V Current Sensor
Text GLabel 2520 5550 2    50   Input ~ 0
CAN2H
Text GLabel 2520 5750 2    50   Input ~ 0
CAN2H
Text GLabel 2520 5450 2    50   Input ~ 0
CAN2L
Text GLabel 2520 5650 2    50   Input ~ 0
CAN2L
Text GLabel 2170 5250 0    50   Input ~ 0
12V_In
$Comp
L power:GND #PWR0116
U 1 1
P 3480 5310
AR Path="/5EE4F5D2" Ref="#PWR0116"  Part="1" 
AR Path="/5EDFAF50/5EE4F5D2" Ref="#PWR?"  Part="1" 
F 0 "#PWR0116" H 3480 5060 50  0001 C CNN
F 1 "GND" H 3485 5137 50  0000 C CNN
F 2 "" H 3480 5310 50  0001 C CNN
F 3 "" H 3480 5310 50  0001 C CNN
	1    3480 5310
	1    0    0    -1  
$EndComp
Text GLabel 2170 5950 0    50   Input ~ 0
Current_1
Text GLabel 2170 6050 0    50   Input ~ 0
Current_2
Text GLabel 2170 6150 0    50   Input ~ 0
Current_Sensor_Gnd
Wire Wire Line
	2170 5850 980  5850
Wire Wire Line
	980  5850 980  5800
Text GLabel 2520 5350 2    50   Input ~ 0
Relay_NC
Text GLabel 2170 5350 0    50   Input ~ 0
Relay_NO
Text GLabel 2170 5450 0    50   Input ~ 0
Relay_Com
Text GLabel 2170 5650 0    50   Input ~ 0
A_OUT_1
Text GLabel 2170 5750 0    50   Input ~ 0
A_OUT_2
Text GLabel 2170 5550 0    50   Input ~ 0
Ignition
Text GLabel 2140 7250 0    50   Input ~ 0
Data_In_Com
Text GLabel 2490 7250 2    50   Input ~ 0
Data_In_B+
Text GLabel 2140 6750 0    50   Input ~ 0
Data_Out_B+
Text GLabel 2490 6750 2    50   Input ~ 0
Data_Out_Com
NoConn ~ 2140 6850
NoConn ~ 2140 6950
NoConn ~ 2140 7050
NoConn ~ 2140 7150
NoConn ~ 2490 7150
NoConn ~ 2490 7050
NoConn ~ 2490 6950
NoConn ~ 2490 6850
$Comp
L Connectors_Custom:Cinch_5810132011 J1
U 1 1
P 2370 5100
F 0 "J1" H 2345 5175 50  0000 C CNN
F 1 "Cinch_5810132011" H 2345 5084 50  0000 C CNN
F 2 "Connector_Custom:Cinch_581_01_32_011" H 2370 5100 50  0001 C CNN
F 3 "" H 2370 5100 50  0001 C CNN
	1    2370 5100
	1    0    0    -1  
$EndComp
$Comp
L Connectors_Custom:Cinch_5810132011 J1
U 2 1
P 2290 6650
F 0 "J1" H 2315 6775 50  0000 C CNN
F 1 "Cinch_5810132011" H 2315 6684 50  0000 C CNN
F 2 "Connector_Custom:Cinch_581_01_32_011" H 2290 6650 50  0001 C CNN
F 3 "" H 2290 6650 50  0001 C CNN
	2    2290 6650
	1    0    0    -1  
$EndComp
Wire Wire Line
	2520 5250 3480 5250
Wire Wire Line
	3480 5250 3480 5310
$EndSCHEMATC
